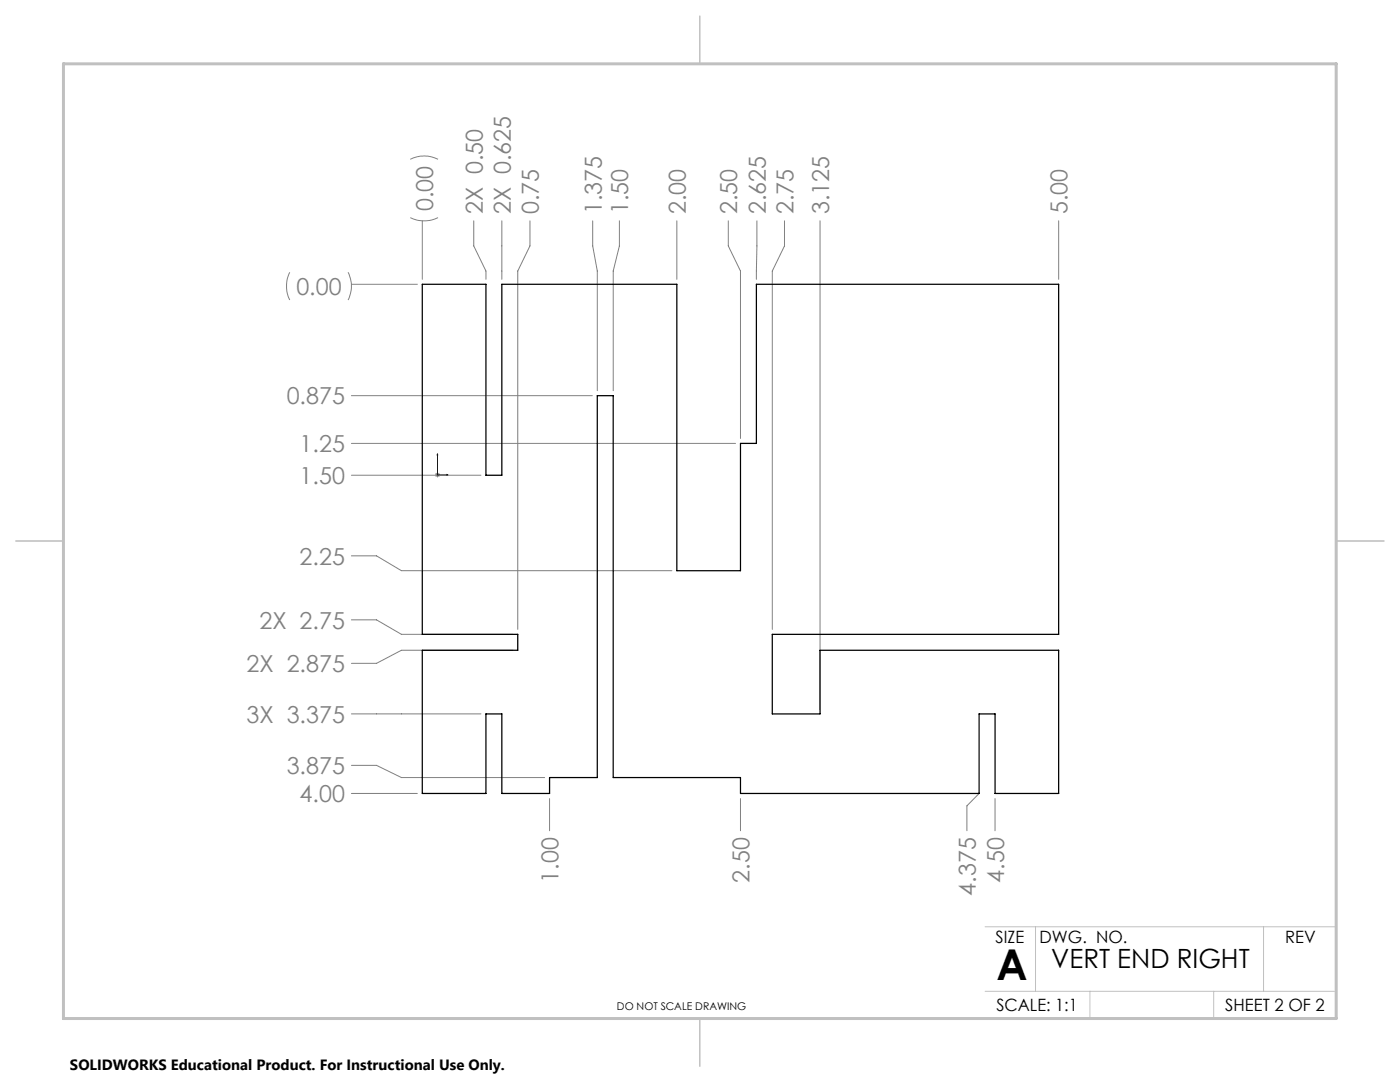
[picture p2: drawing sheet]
<svg xmlns="http://www.w3.org/2000/svg" width="279mm" height="216mm" viewBox="0 0 279 216" stroke-linecap="round" stroke-linejoin="round" font-family="sans-serif">
<g fill="none" stroke="#808080" stroke-width=".2">
<path d="M81.9 31.8a6.1 6.1 0 0 1 5.5 0M57.8 54.3a6.4 6.4 0 0 0 0 5.6M69.5 54.3a6.1 6.1 0 0 1 0 5.6M70.1 56.7h13.2M81.9 43.4a6.4 6.4 0 0 0 5.5 0M84.3 44.1v11.6M94.5 44.1v5l2.5 5v1.6M100.2 44.1v11.6M105.8 44.1v5l-2.5 5v71.5M118.3 44.1v5l.9 5v23.9M123.6 44.1v5l-1.2 5v23.9M135.1 44.1v11.6"/>
<path d="M145.3 44.1v5l2.5 5v33.4M151.1 44.1l-.1 11.6M156.6 44.1v5l-2.5 5v71.5M163.7 44.1v97.4M211.3 44.1v11.6M70.1 79h48.1M70.1 94.8h25.9M70.1 88.5h76.7M86.8 94.8h1M87 94.4l.7 .7M87.3 94.3v1M87.7 94.4l-.7 .7"/>
<path d="M70.1 110.9h5l5 3h54M70.1 123.7h5l5 2.9h22.2M102.3 129.8h-22.2l-5 2.6h-5M70.1 142.5h25.9M70.1 158.3h13.2M70.1 152.7h5l5 2.5h28.6M109.7 159.3v6.5M147.8 159.3v6.5M195.4 158.3l-2.4 2.5v5M198.6 159.3v6.5"/>
</g>
<path d="M87.3 90.6v.2h-.1zM87.3 90.6v4.2h2.1M89.2 94.7l.2 .1h-.2z" fill="none" stroke="#00f" stroke-width=".2"/>
<path d="M266.7 153.3v49.9h-240M196.6 184.9h70.1M196.6 197.8h70.1M206.7 184.9v12.9M217.5 197.8v5.4M242.2 197.8v5.4M252.2 184.9v12.9" fill="none" stroke="#c0c0c0" stroke-width=".2"/>
<path d="M139.7 3.2v9.5M3.1 107.9h9.6M266.7 107.9h9.5M139.7 203.2v9.6" fill="none" stroke="#c0c0c0" stroke-width=".3"/>
<path d="M12.7 12.7h254v190.5h-254z" fill="none" stroke="#c0c0c0" stroke-width=".6"/>
<path d="M89.2 94.7l.2 .1h-.2zM87.3 90.6v.2h-.1z" fill="#00f"/>
<path d="M84.3 56.7h12.7v38.1h3.2v-38.1h34.9v57.2h12.7v-25.4h3.2v-31.8h60.3v69.9h-57.2v15.9h9.6v-12.7h47.6v28.5h-12.7v-15.8h-3.2v15.8h-47.6v-3.1h-25.4v-76.2h-3.2v76.2h-9.5v3.1h-9.5v-15.8h-3.2v15.8h-12.7v-28.5h19v-3.2h-19z" fill="none" stroke="#000" stroke-width=".25"/>
<text font-size="8.5" x="198.9" y="195.5">A</text>
<text font-size="5.3" x="209.8" y="193.2">VERT END RIGHT</text>
<g font-size="4.7" fill="#808080">
<text x="86.4" y="42.1" transform="rotate(-90 86.4 42.1)">0.00</text>
<text x="96.3" y="42.8" transform="rotate(-90 96.3 42.8)">2X 0.50</text>
<text x="101.9" y="42.8" transform="rotate(-90 101.9 42.8)">2X 0.625</text>
<text x="107.6" y="42.8" transform="rotate(-90 107.6 42.8)">0.75</text>
<text x="120.1" y="42.8" transform="rotate(-90 120.1 42.8)">1.375</text>
<text x="125.4" y="42.8" transform="rotate(-90 125.4 42.8)">1.50</text>
<text x="136.9" y="42.8" transform="rotate(-90 136.9 42.8)">2.00</text>
<text x="147.1" y="42.8" transform="rotate(-90 147.1 42.8)">2.50</text>
<text x="152.8" y="42.8" transform="rotate(-90 152.8 42.8)">2.625</text>
<text x="158.4" y="42.8" transform="rotate(-90 158.4 42.8)">2.75</text>
<text x="165.4" y="42.8" transform="rotate(-90 165.4 42.8)">3.125</text>
<text x="213.1" y="42.8" transform="rotate(-90 213.1 42.8)">5.00</text>
<text x="59.1" y="58.8">0.00</text>
<text x="57.2" y="80.7">0.875</text>
<text x="59.8" y="90.2">1.25</text>
<text x="59.8" y="96.6">1.50</text>
<text x="59.8" y="112.6">2.25</text>
<text x="51.8" y="125.4">2X 2.75</text>
<text x="49.2" y="134.1">2X 2.875</text>
<text x="49.2" y="144.2">3X 3.375</text>
<text x="57.2" y="154.5">3.875</text>
<text x="59.8" y="160.1">4.00</text>
<text x="111.5" y="176.1" transform="rotate(-90 111.5 176.1)">1.00</text>
<text x="149.6" y="176.1" transform="rotate(-90 149.6 176.1)">2.50</text>
<text x="194.8" y="178.7" transform="rotate(-90 194.8 178.7)">4.375</text>
<text x="200.4" y="176.1" transform="rotate(-90 200.4 176.1)">4.50</text>
</g>
<g font-size="3.4">
<text x="198.7" y="188.1">SIZE</text>
<text x="207.5" y="188.1">DWG. NO.</text>
<text x="256.5" y="188.2">REV</text>
<text x="198.8" y="201.7">SCALE: 1:1</text>
<text x="244.5" y="201.7">SHEET 2 OF 2</text>
</g>
<text font-size="3" x="14" y="213.5">SOLIDWORKS Educational Product. For Instructional Use Only.</text>
<text font-size="2.1" x="123.1" y="201.6">DO NOT SCALE DRAWING</text>
</svg>
